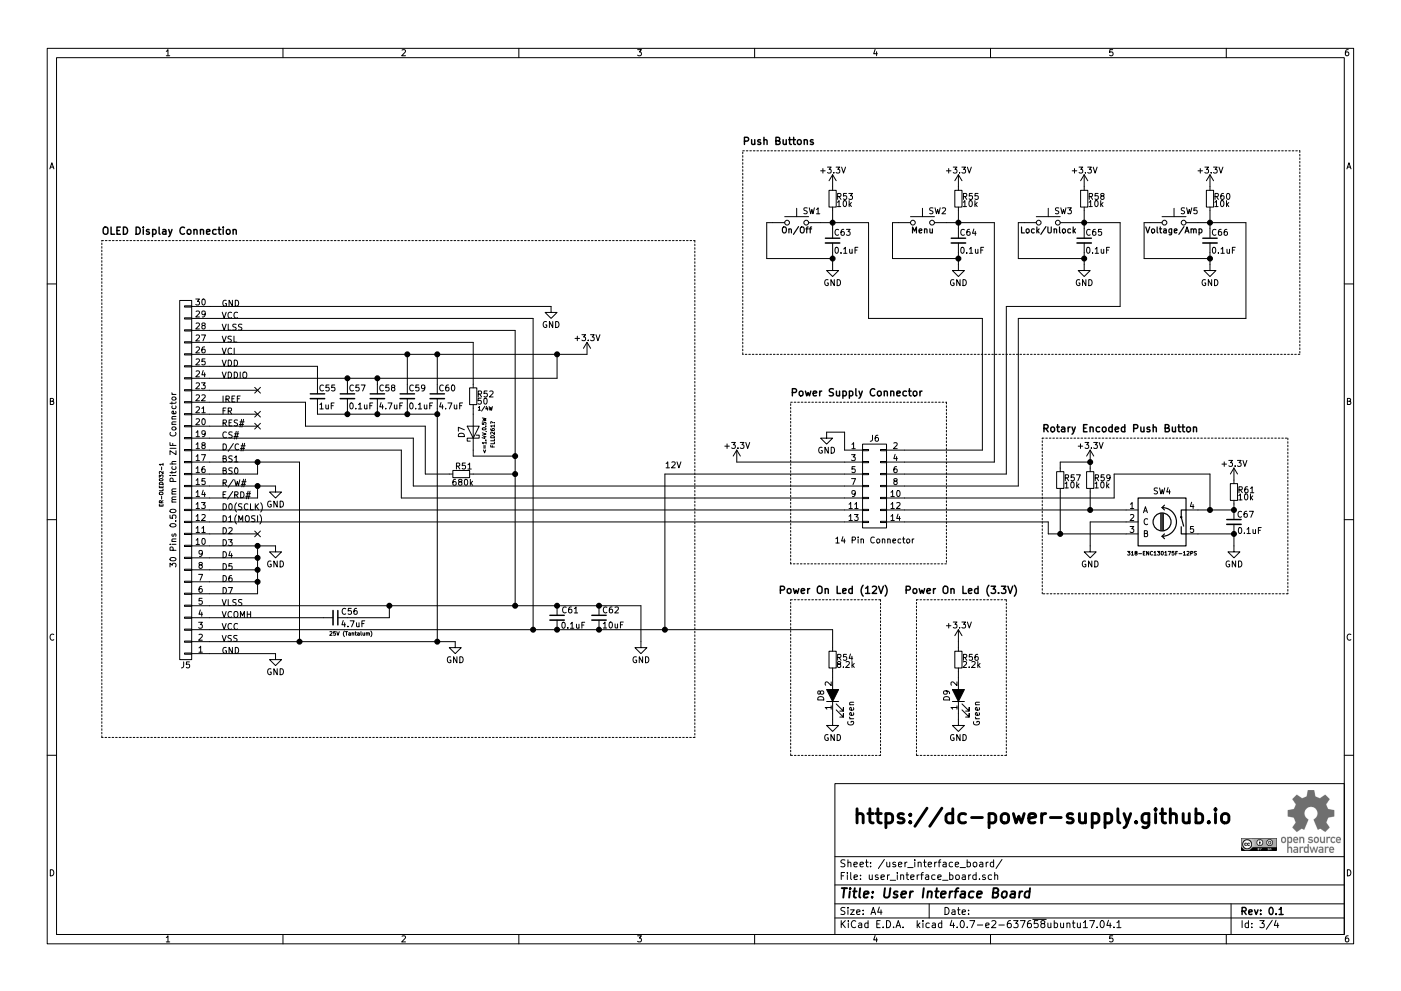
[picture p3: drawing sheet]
EESchema Schematic File Version 2
LIBS:dc-power-supply
LIBS:zetex
LIBS:xilinx
LIBS:wiznet
LIBS:video
LIBS:valves
LIBS:ttl_ieee
LIBS:triac_thyristor
LIBS:transf
LIBS:switches
LIBS:supertex
LIBS:stm8
LIBS:stm32
LIBS:siliconi
LIBS:silabs
LIBS:relays
LIBS:references
LIBS:pspice
LIBS:powerint
LIBS:power
LIBS:philips
LIBS:opto
LIBS:onsemi
LIBS:nxp_armmcu
LIBS:nxp
LIBS:nordicsemi
LIBS:msp430
LIBS:motors
LIBS:motorola
LIBS:motor_drivers
LIBS:microcontrollers
LIBS:microchip_pic32mcu
LIBS:microchip_pic24mcu
LIBS:microchip_pic18mcu
LIBS:microchip_pic16mcu
LIBS:microchip_pic12mcu
LIBS:microchip_pic10mcu
LIBS:microchip_dspic33dsc
LIBS:microchip
LIBS:memory
LIBS:mechanical
LIBS:maxim
LIBS:linear
LIBS:leds
LIBS:ir
LIBS:interface
LIBS:intel
LIBS:infineon
LIBS:hc11
LIBS:graphic_symbols
LIBS:gennum
LIBS:ftdi
LIBS:elec-unifil
LIBS:dsp
LIBS:diode
LIBS:digital-audio
LIBS:device
LIBS:dc-dc
LIBS:cypress
LIBS:contrib
LIBS:conn
LIBS:cmos_ieee
LIBS:cmos4000
LIBS:brooktre
LIBS:bosch
LIBS:bbd
LIBS:battery_management
LIBS:audio
LIBS:atmel
LIBS:analog_switches
LIBS:analog_devices
LIBS:allegro
LIBS:adc-dac
LIBS:actel
LIBS:Zilog
LIBS:Xicor
LIBS:Worldsemi
LIBS:RFSolutions
LIBS:Power_Management
LIBS:Oscillators
LIBS:Lattice
LIBS:LEM
LIBS:ESD_Protection
LIBS:Altera
LIBS:74xx
LIBS:74xgxx
LIBS:transistors
LIBS:texas
LIBS:sensors
LIBS:rfcom
LIBS:regul
LIBS:modules
LIBS:intersil
LIBS:display
LIBS:ac-dc
LIBS:dc-power-supply-cache
EELAYER 25 0
EELAYER END
$Descr A4 11693 8268
encoding utf-8
Sheet 3 4
Title "User Interface Board"
Date ""
Rev "0.1"
Comp ""
Comment1 ""
Comment2 ""
Comment3 ""
Comment4 ""
$EndDescr
Text Notes 850  1950 0    60   ~ 12
OLED Display Connection
$Comp
L CONN_01X30 J5
U 1 1
P 1550 4000
F 0 "J5" H 1550 5550 50  0000 C CNN
F 1 "30 Pins 0.50 mm Pitch ZIF Connector" V 1650 4000 50  0000 C CNN
F 2 "dc-power-supply:Molex_Plug_1x30_Pitch0.5mm" H 1550 4000 50  0001 C CNN
F 3 "" H 1550 4000 50  0001 C CNN
F 4 "ER-OLED032-1" V 1750 4040 31  0000 C CNN "Field4"
	1    1550 4000
	-1   0    0    1   
$EndComp
$Comp
L GND #PWR87
U 1 1
P 2300 5450
F 0 "#PWR87" H 2300 5200 50  0001 C CNN
F 1 "GND" H 2300 5300 50  0000 C CNN
F 2 "" H 2300 5450 50  0001 C CNN
F 3 "" H 2300 5450 50  0001 C CNN
	1    2300 5450
	1    0    0    -1  
$EndComp
NoConn ~ 2150 3250
$Comp
L GND #PWR89
U 1 1
P 4600 2550
F 0 "#PWR89" H 4600 2300 50  0001 C CNN
F 1 "GND" H 4600 2400 50  0000 C CNN
F 2 "" H 4600 2550 50  0001 C CNN
F 3 "" H 4600 2550 50  0001 C CNN
	1    4600 2550
	1    0    0    -1  
$EndComp
$Comp
L C_Small C56
U 1 1
P 2800 5150
F 0 "C56" V 2746 5196 50  0000 L CNN
F 1 "4.7uF" V 2850 5194 50  0000 L CNN
F 2 "Capacitors_Tantalum_SMD:CP_Tantalum_Case-B_EIA-3528-21_Reflow" H 2800 5150 50  0001 C CNN
F 3 "" H 2800 5150 50  0001 C CNN
F 4 "25V (Tantalum)" V 2930 5280 31  0000 C CNN "Product"
	1    2800 5150
	0    1    1    0   
$EndComp
$Comp
L GND #PWR85
U 1 1
P 2300 4050
F 0 "#PWR85" H 2300 3800 50  0001 C CNN
F 1 "GND" H 2300 3900 50  0000 C CNN
F 2 "" H 2300 4050 50  0001 C CNN
F 3 "" H 2300 4050 50  0001 C CNN
	1    2300 4050
	1    0    0    -1  
$EndComp
$Comp
L GND #PWR86
U 1 1
P 2300 4550
F 0 "#PWR86" H 2300 4300 50  0001 C CNN
F 1 "GND" H 2300 4400 50  0000 C CNN
F 2 "" H 2300 4550 50  0001 C CNN
F 3 "" H 2300 4550 50  0001 C CNN
	1    2300 4550
	1    0    0    -1  
$EndComp
$Comp
L C_Small C61
U 1 1
P 4650 5150
F 0 "C61" H 4686 5216 50  0000 L CNN
F 1 "0.1uF" H 4680 5088 50  0000 L CNN
F 2 "Capacitors_SMD:C_0603" H 4650 5150 50  0001 C CNN
F 3 "" H 4650 5150 50  0001 C CNN
	1    4650 5150
	1    0    0    -1  
$EndComp
$Comp
L C_Small C62
U 1 1
P 5000 5150
F 0 "C62" H 5026 5216 50  0000 L CNN
F 1 "10uF" H 5026 5090 50  0000 L CNN
F 2 "Capacitors_SMD:C_0603" H 5000 5150 50  0001 C CNN
F 3 "" H 5000 5150 50  0001 C CNN
	1    5000 5150
	1    0    0    -1  
$EndComp
$Comp
L C_Small C55
U 1 1
P 2650 3300
F 0 "C55" H 2660 3370 50  0000 L CNN
F 1 "1uF" H 2660 3220 50  0000 L CNN
F 2 "Capacitors_SMD:C_0603" H 2650 3300 50  0001 C CNN
F 3 "" H 2650 3300 50  0001 C CNN
	1    2650 3300
	1    0    0    -1  
$EndComp
$Comp
L C_Small C57
U 1 1
P 2900 3300
F 0 "C57" H 2910 3370 50  0000 L CNN
F 1 "0.1uF" H 2910 3220 50  0000 L CNN
F 2 "Capacitors_SMD:C_0603" H 2900 3300 50  0001 C CNN
F 3 "" H 2900 3300 50  0001 C CNN
	1    2900 3300
	1    0    0    -1  
$EndComp
$Comp
L C_Small C58
U 1 1
P 3150 3300
F 0 "C58" H 3160 3370 50  0000 L CNN
F 1 "4.7uF" H 3160 3220 50  0000 L CNN
F 2 "Capacitors_SMD:C_0603" H 3150 3300 50  0001 C CNN
F 3 "" H 3150 3300 50  0001 C CNN
	1    3150 3300
	1    0    0    -1  
$EndComp
$Comp
L C_Small C59
U 1 1
P 3400 3300
F 0 "C59" H 3410 3370 50  0000 L CNN
F 1 "0.1uF" H 3410 3220 50  0000 L CNN
F 2 "Capacitors_SMD:C_0603" H 3400 3300 50  0001 C CNN
F 3 "" H 3400 3300 50  0001 C CNN
	1    3400 3300
	1    0    0    -1  
$EndComp
$Comp
L C_Small C60
U 1 1
P 3650 3300
F 0 "C60" H 3660 3370 50  0000 L CNN
F 1 "4.7uF" H 3660 3220 50  0000 L CNN
F 2 "Capacitors_SMD:C_0603" H 3650 3300 50  0001 C CNN
F 3 "" H 3650 3300 50  0001 C CNN
	1    3650 3300
	1    0    0    -1  
$EndComp
$Comp
L R_Small R52
U 1 1
P 3950 3300
F 0 "R52" H 3980 3320 50  0000 L CNN
F 1 "50" H 3980 3260 50  0000 L CNN
F 2 "Resistors_SMD:R_0603" H 3950 3300 50  0001 C CNN
F 3 "" H 3950 3300 50  0001 C CNN
F 4 "1/4W" H 4050 3200 31  0000 C CNN "Field4"
	1    3950 3300
	1    0    0    -1  
$EndComp
$Comp
L D_Schottky D7
U 1 1
P 3950 3600
F 0 "D7" H 3950 3700 50  0000 C CNN
F 1 "<=1.4V,0.5W" H 3920 3510 31  0000 C CNN
F 2 "Diodes_SMD:D_SMA" H 3950 3600 50  0001 C CNN
F 3 "" H 3950 3600 50  0001 C CNN
F 4 "FLLD261?" H 3930 3440 31  0000 C CNN "Field4"
	1    3950 3600
	0    -1   -1   0   
$EndComp
$Comp
L R_Small R51
U 1 1
P 3850 3950
F 0 "R51" V 3782 3898 50  0000 L CNN
F 1 "680k" V 3918 3870 50  0000 L CNN
F 2 "Resistors_SMD:R_0603" H 3850 3950 50  0001 C CNN
F 3 "" H 3850 3950 50  0001 C CNN
	1    3850 3950
	0    1    1    0   
$EndComp
NoConn ~ 2150 4450
$Comp
L GND #PWR88
U 1 1
P 3800 5350
F 0 "#PWR88" H 3800 5100 50  0001 C CNN
F 1 "GND" H 3800 5200 50  0000 C CNN
F 2 "" H 3800 5350 50  0001 C CNN
F 3 "" H 3800 5350 50  0001 C CNN
	1    3800 5350
	1    0    0    -1  
$EndComp
$Comp
L GND #PWR91
U 1 1
P 5350 5350
F 0 "#PWR91" H 5350 5100 50  0001 C CNN
F 1 "GND" H 5350 5200 50  0000 C CNN
F 2 "" H 5350 5350 50  0001 C CNN
F 3 "" H 5350 5350 50  0001 C CNN
	1    5350 5350
	1    0    0    -1  
$EndComp
$Comp
L GND #PWR93
U 1 1
P 6900 3600
F 0 "#PWR93" H 6900 3350 50  0001 C CNN
F 1 "GND" H 6900 3450 50  0000 C CNN
F 2 "" H 6900 3600 50  0001 C CNN
F 3 "" H 6900 3600 50  0001 C CNN
	1    6900 3600
	1    0    0    -1  
$EndComp
Text Notes 5550 3900 0    50   ~ 0
12V
Text Notes 6200 1200 0    60   ~ 12
Push Buttons
Text Notes 8700 3600 0    60   ~ 12
Rotary Encoded Push Button
$Comp
L Rotary_Encoder_Switch SW4
U 1 1
P 9700 4350
F 0 "SW4" H 9700 4610 50  0000 C CNN
F 1 "318-ENC130175F-12PS" H 9700 4090 31  0000 C CNN
F 2 "Buttons_Switches_ThroughHole:KSA_Tactile_SPST" H 9600 4510 50  0001 C CNN
F 3 "" H 9700 4610 50  0001 C CNN
	1    9700 4350
	1    0    0    -1  
$EndComp
$Comp
L SW_Push SW1
U 1 1
P 6650 1850
F 0 "SW1" H 6700 1950 50  0000 L CNN
F 1 "On/Off" H 6650 1790 50  0000 C CNB
F 2 "Buttons_Switches_ThroughHole:SW_PUSH_6mm" H 6650 2050 50  0001 C CNN
F 3 "" H 6650 2050 50  0001 C CNN
	1    6650 1850
	1    0    0    -1  
$EndComp
$Comp
L R_Small R53
U 1 1
P 6950 1650
F 0 "R53" H 6980 1670 50  0000 L CNN
F 1 "10k" H 6980 1610 50  0000 L CNN
F 2 "Resistors_SMD:R_0603" H 6950 1650 50  0001 C CNN
F 3 "" H 6950 1650 50  0001 C CNN
	1    6950 1650
	1    0    0    -1  
$EndComp
$Comp
L GND #PWR95
U 1 1
P 6950 2200
F 0 "#PWR95" H 6950 1950 50  0001 C CNN
F 1 "GND" H 6950 2050 50  0000 C CNN
F 2 "" H 6950 2200 50  0001 C CNN
F 3 "" H 6950 2200 50  0001 C CNN
	1    6950 2200
	1    0    0    -1  
$EndComp
$Comp
L C_Small C63
U 1 1
P 6950 2000
F 0 "C63" H 6960 2070 50  0000 L CNN
F 1 "0.1uF" H 6960 1920 50  0000 L CNN
F 2 "Capacitors_SMD:C_0603" H 6950 2000 50  0001 C CNN
F 3 "" H 6950 2000 50  0001 C CNN
	1    6950 2000
	1    0    0    -1  
$EndComp
$Comp
L +3.3V #PWR94
U 1 1
P 6950 1550
F 0 "#PWR94" H 6950 1400 50  0001 C CNN
F 1 "+3.3V" H 6950 1690 50  0000 C CNN
F 2 "" H 6950 1550 50  0001 C CNN
F 3 "" H 6950 1550 50  0001 C CNN
	1    6950 1550
	1    0    0    -1  
$EndComp
$Comp
L SW_Push SW2
U 1 1
P 7700 1850
F 0 "SW2" H 7750 1950 50  0000 L CNN
F 1 "Menu" H 7700 1790 50  0000 C CNB
F 2 "Buttons_Switches_ThroughHole:SW_PUSH_6mm" H 7700 2050 50  0001 C CNN
F 3 "" H 7700 2050 50  0001 C CNN
	1    7700 1850
	1    0    0    -1  
$EndComp
$Comp
L R_Small R55
U 1 1
P 8000 1650
F 0 "R55" H 8030 1670 50  0000 L CNN
F 1 "10k" H 8030 1610 50  0000 L CNN
F 2 "Resistors_SMD:R_0603" H 8000 1650 50  0001 C CNN
F 3 "" H 8000 1650 50  0001 C CNN
	1    8000 1650
	1    0    0    -1  
$EndComp
$Comp
L GND #PWR98
U 1 1
P 8000 2200
F 0 "#PWR98" H 8000 1950 50  0001 C CNN
F 1 "GND" H 8000 2050 50  0000 C CNN
F 2 "" H 8000 2200 50  0001 C CNN
F 3 "" H 8000 2200 50  0001 C CNN
	1    8000 2200
	1    0    0    -1  
$EndComp
$Comp
L C_Small C64
U 1 1
P 8000 2000
F 0 "C64" H 8010 2070 50  0000 L CNN
F 1 "0.1uF" H 8010 1920 50  0000 L CNN
F 2 "Capacitors_SMD:C_0603" H 8000 2000 50  0001 C CNN
F 3 "" H 8000 2000 50  0001 C CNN
	1    8000 2000
	1    0    0    -1  
$EndComp
$Comp
L +3.3V #PWR97
U 1 1
P 8000 1550
F 0 "#PWR97" H 8000 1400 50  0001 C CNN
F 1 "+3.3V" H 8000 1690 50  0000 C CNN
F 2 "" H 8000 1550 50  0001 C CNN
F 3 "" H 8000 1550 50  0001 C CNN
	1    8000 1550
	1    0    0    -1  
$EndComp
$Comp
L SW_Push SW3
U 1 1
P 8750 1850
F 0 "SW3" H 8800 1950 50  0000 L CNN
F 1 "Lock/Unlock" H 8750 1790 50  0000 C CNB
F 2 "Buttons_Switches_ThroughHole:SW_PUSH_6mm" H 8750 2050 50  0001 C CNN
F 3 "" H 8750 2050 50  0001 C CNN
	1    8750 1850
	1    0    0    -1  
$EndComp
$Comp
L R_Small R58
U 1 1
P 9050 1650
F 0 "R58" H 9080 1670 50  0000 L CNN
F 1 "10k" H 9080 1610 50  0000 L CNN
F 2 "Resistors_SMD:R_0603" H 9050 1650 50  0001 C CNN
F 3 "" H 9050 1650 50  0001 C CNN
	1    9050 1650
	1    0    0    -1  
$EndComp
$Comp
L GND #PWR102
U 1 1
P 9050 2200
F 0 "#PWR102" H 9050 1950 50  0001 C CNN
F 1 "GND" H 9050 2050 50  0000 C CNN
F 2 "" H 9050 2200 50  0001 C CNN
F 3 "" H 9050 2200 50  0001 C CNN
	1    9050 2200
	1    0    0    -1  
$EndComp
$Comp
L C_Small C65
U 1 1
P 9050 2000
F 0 "C65" H 9060 2070 50  0000 L CNN
F 1 "0.1uF" H 9060 1920 50  0000 L CNN
F 2 "Capacitors_SMD:C_0603" H 9050 2000 50  0001 C CNN
F 3 "" H 9050 2000 50  0001 C CNN
	1    9050 2000
	1    0    0    -1  
$EndComp
$Comp
L +3.3V #PWR101
U 1 1
P 9050 1550
F 0 "#PWR101" H 9050 1400 50  0001 C CNN
F 1 "+3.3V" H 9050 1690 50  0000 C CNN
F 2 "" H 9050 1550 50  0001 C CNN
F 3 "" H 9050 1550 50  0001 C CNN
	1    9050 1550
	1    0    0    -1  
$EndComp
$Comp
L SW_Push SW5
U 1 1
P 9800 1850
F 0 "SW5" H 9850 1950 50  0000 L CNN
F 1 "Voltage/Amp" H 9800 1790 50  0000 C CNB
F 2 "Buttons_Switches_ThroughHole:SW_PUSH_6mm" H 9800 2050 50  0001 C CNN
F 3 "" H 9800 2050 50  0001 C CNN
	1    9800 1850
	1    0    0    -1  
$EndComp
$Comp
L R_Small R60
U 1 1
P 10100 1650
F 0 "R60" H 10130 1670 50  0000 L CNN
F 1 "10k" H 10130 1610 50  0000 L CNN
F 2 "Resistors_SMD:R_0603" H 10100 1650 50  0001 C CNN
F 3 "" H 10100 1650 50  0001 C CNN
	1    10100 1650
	1    0    0    -1  
$EndComp
$Comp
L GND #PWR106
U 1 1
P 10100 2200
F 0 "#PWR106" H 10100 1950 50  0001 C CNN
F 1 "GND" H 10100 2050 50  0000 C CNN
F 2 "" H 10100 2200 50  0001 C CNN
F 3 "" H 10100 2200 50  0001 C CNN
	1    10100 2200
	1    0    0    -1  
$EndComp
$Comp
L C_Small C66
U 1 1
P 10100 2000
F 0 "C66" H 10110 2070 50  0000 L CNN
F 1 "0.1uF" H 10110 1920 50  0000 L CNN
F 2 "Capacitors_SMD:C_0603" H 10100 2000 50  0001 C CNN
F 3 "" H 10100 2000 50  0001 C CNN
	1    10100 2000
	1    0    0    -1  
$EndComp
$Comp
L +3.3V #PWR105
U 1 1
P 10100 1550
F 0 "#PWR105" H 10100 1400 50  0001 C CNN
F 1 "+3.3V" H 10100 1690 50  0000 C CNN
F 2 "" H 10100 1550 50  0001 C CNN
F 3 "" H 10100 1550 50  0001 C CNN
	1    10100 1550
	1    0    0    -1  
$EndComp
$Comp
L R_Small R61
U 1 1
P 10300 4100
F 0 "R61" H 10330 4120 50  0000 L CNN
F 1 "10k" H 10330 4060 50  0000 L CNN
F 2 "Resistors_SMD:R_0603" H 10300 4100 50  0001 C CNN
F 3 "" H 10300 4100 50  0001 C CNN
	1    10300 4100
	1    0    0    -1  
$EndComp
$Comp
L GND #PWR108
U 1 1
P 10300 4550
F 0 "#PWR108" H 10300 4300 50  0001 C CNN
F 1 "GND" H 10300 4400 50  0000 C CNN
F 2 "" H 10300 4550 50  0001 C CNN
F 3 "" H 10300 4550 50  0001 C CNN
	1    10300 4550
	1    0    0    -1  
$EndComp
$Comp
L C_Small C67
U 1 1
P 10300 4350
F 0 "C67" H 10324 4415 50  0000 L CNN
F 1 "0.1uF" H 10327 4279 50  0000 L CNN
F 2 "Capacitors_SMD:C_0603" H 10300 4350 50  0001 C CNN
F 3 "" H 10300 4350 50  0001 C CNN
	1    10300 4350
	1    0    0    -1  
$EndComp
$Comp
L +3.3V #PWR107
U 1 1
P 10300 4000
F 0 "#PWR107" H 10300 3850 50  0001 C CNN
F 1 "+3.3V" H 10300 4140 50  0000 C CNN
F 2 "" H 10300 4000 50  0001 C CNN
F 3 "" H 10300 4000 50  0001 C CNN
	1    10300 4000
	1    0    0    -1  
$EndComp
Wire Wire Line
	1750 5450 2300 5450
Wire Wire Line
	1750 5250 6950 5250
Wire Wire Line
	1750 5150 2700 5150
Wire Wire Line
	2150 4950 1750 4950
Wire Wire Line
	2150 4850 1750 4850
Wire Wire Line
	1750 2650 4450 2650
Wire Wire Line
	1750 2550 4600 2550
Wire Wire Line
	1750 2750 4300 2750
Wire Wire Line
	1750 2850 3950 2850
Wire Wire Line
	1750 2950 4900 2950
Wire Wire Line
	1750 3150 4650 3150
Wire Wire Line
	1750 3350 2550 3350
Wire Wire Line
	1750 3450 2150 3450
Wire Wire Line
	1750 3550 2150 3550
Wire Wire Line
	1750 3650 3450 3650
Wire Wire Line
	1750 3750 3350 3750
Wire Wire Line
	1750 3850 2500 3850
Wire Wire Line
	1750 3950 2150 3950
Wire Wire Line
	1750 4050 2300 4050
Wire Wire Line
	1750 4150 2150 4150
Wire Wire Line
	1750 4250 7050 4250
Wire Wire Line
	1750 4350 7050 4350
Wire Wire Line
	1750 4550 2300 4550
Wire Wire Line
	1750 4650 2150 4650
Wire Wire Line
	2150 4750 1750 4750
Wire Wire Line
	4450 2650 4450 5250
Connection ~ 4450 5250
Wire Wire Line
	4300 2750 4300 5050
Wire Wire Line
	2900 5150 3250 5150
Wire Wire Line
	3250 5150 3250 5050
Connection ~ 3250 5050
Wire Wire Line
	2150 4150 2150 4050
Connection ~ 2150 4050
Connection ~ 2150 4650
Connection ~ 2150 4750
Connection ~ 2150 4850
Connection ~ 4300 5050
Connection ~ 5000 5050
Connection ~ 4650 5050
Connection ~ 5000 5250
Connection ~ 4650 5250
Wire Wire Line
	2650 3050 2650 3200
Wire Wire Line
	2650 3400 2650 3450
Wire Wire Line
	2650 3450 3650 3450
Wire Wire Line
	2900 3400 2900 3450
Connection ~ 2900 3450
Wire Wire Line
	3150 3400 3150 3450
Connection ~ 3150 3450
Wire Wire Line
	3400 3400 3400 3450
Connection ~ 3400 3450
Wire Wire Line
	3650 5350 3650 3400
Wire Wire Line
	2900 3200 2900 3150
Connection ~ 2900 3150
Wire Wire Line
	3150 3200 3150 3150
Connection ~ 3150 3150
Wire Wire Line
	3400 3200 3400 2950
Connection ~ 3400 2950
Wire Wire Line
	3650 3200 3650 2950
Connection ~ 3650 2950
Wire Wire Line
	3950 2850 3950 3200
Wire Wire Line
	3950 3400 3950 3450
Wire Wire Line
	3950 3750 3950 3800
Wire Wire Line
	3950 3800 4300 3800
Connection ~ 4300 3800
Wire Wire Line
	2550 3350 2550 3550
Wire Wire Line
	3950 3950 4300 3950
Connection ~ 4300 3950
Wire Wire Line
	2150 3950 2150 3850
Wire Wire Line
	2500 3850 2500 5350
Connection ~ 2500 5350
Connection ~ 2150 3850
Wire Wire Line
	2150 4550 2150 4950
Connection ~ 2150 4550
Wire Wire Line
	1750 4450 2150 4450
Connection ~ 3650 5350
Connection ~ 3650 3450
Wire Wire Line
	2550 3550 3550 3550
Wire Wire Line
	3550 3550 3550 3950
Wire Wire Line
	3550 3950 3750 3950
Wire Wire Line
	1750 5350 3800 5350
Wire Wire Line
	1750 5050 5350 5050
Wire Wire Line
	1750 3050 2650 3050
Wire Wire Line
	4650 3150 4650 2950
Connection ~ 4650 2950
Wire Wire Line
	7050 3750 7050 3600
Wire Wire Line
	7050 3600 6900 3600
Wire Wire Line
	7050 3850 6150 3850
Wire Wire Line
	5550 5250 5550 3950
Wire Wire Line
	5550 3950 7050 3950
Wire Wire Line
	3450 3650 3450 4050
Wire Wire Line
	3450 4050 7050 4050
Wire Wire Line
	3350 3750 3350 4150
Wire Wire Line
	3350 4150 7050 4150
Wire Notes Line
	850  2000 5800 2000
Wire Notes Line
	5800 2000 5800 6150
Wire Notes Line
	5800 6150 850  6150
Wire Notes Line
	850  6150 850  2000
Wire Wire Line
	6850 1850 7250 1850
Wire Wire Line
	6950 1750 6950 1900
Connection ~ 6950 1850
Wire Wire Line
	6400 2150 6950 2150
Wire Wire Line
	6950 2100 6950 2200
Connection ~ 6950 2150
Wire Wire Line
	6450 1850 6400 1850
Wire Wire Line
	6400 1850 6400 2150
Wire Wire Line
	7250 1850 7250 2650
Wire Wire Line
	7900 1850 8300 1850
Wire Wire Line
	8000 1750 8000 1900
Connection ~ 8000 1850
Wire Wire Line
	7450 2150 8000 2150
Wire Wire Line
	8000 2100 8000 2200
Connection ~ 8000 2150
Wire Wire Line
	7500 1850 7450 1850
Wire Wire Line
	7450 1850 7450 2150
Wire Wire Line
	8300 1850 8300 3850
Wire Wire Line
	8950 1850 9350 1850
Wire Wire Line
	9050 1750 9050 1900
Connection ~ 9050 1850
Wire Wire Line
	8500 2150 9050 2150
Wire Wire Line
	9050 2100 9050 2200
Connection ~ 9050 2150
Wire Wire Line
	8550 1850 8500 1850
Wire Wire Line
	8500 1850 8500 2150
Wire Wire Line
	9350 1850 9350 2550
Wire Wire Line
	10000 1850 10400 1850
Wire Wire Line
	10100 1750 10100 1900
Connection ~ 10100 1850
Wire Wire Line
	9550 2150 10100 2150
Wire Wire Line
	10100 2100 10100 2200
Connection ~ 10100 2150
Wire Wire Line
	9600 1850 9550 1850
Wire Wire Line
	9550 1850 9550 2150
Wire Wire Line
	10400 1850 10400 2650
Wire Notes Line
	6200 1250 10850 1250
Wire Notes Line
	10850 1250 10850 2950
Wire Notes Line
	10850 2950 6200 2950
Wire Notes Line
	6200 2950 6200 1250
Wire Wire Line
	10300 4450 10300 4550
Wire Wire Line
	10000 4450 10300 4450
Connection ~ 10300 4450
Connection ~ 10300 4250
Wire Wire Line
	10300 4250 10300 4200
Wire Wire Line
	7550 4250 9400 4250
Wire Notes Line
	8700 3650 10750 3650
Wire Notes Line
	10750 3650 10750 4950
Wire Notes Line
	10750 4950 8700 4950
Wire Notes Line
	8700 4950 8700 3650
Wire Wire Line
	10000 4250 10300 4250
Wire Wire Line
	10100 4250 10100 3950
Wire Wire Line
	10100 3950 9300 3950
Connection ~ 10100 4250
Wire Wire Line
	9300 3950 9300 4150
Wire Wire Line
	9300 4150 7550 4150
Wire Wire Line
	5350 5050 5350 5350
Wire Wire Line
	8500 4050 7550 4050
Wire Wire Line
	8500 2650 8500 4050
Wire Wire Line
	8400 3950 7550 3950
Wire Wire Line
	8400 2550 8400 3950
Wire Wire Line
	8300 3850 7550 3850
Wire Wire Line
	8200 3750 7550 3750
Wire Wire Line
	8200 2650 8200 3750
Wire Wire Line
	7250 2650 8200 2650
Wire Wire Line
	9350 2550 8400 2550
Wire Wire Line
	10400 2650 8500 2650
Wire Notes Line
	6600 3350 7900 3350
Wire Notes Line
	7900 4700 6600 4700
Text Notes 6600 3300 0    60   ~ 12
Power Supply Connector
Wire Wire Line
	9400 4350 9100 4350
Wire Wire Line
	9100 4350 9100 4550
$Comp
L GND #PWR104
U 1 1
P 9100 4550
F 0 "#PWR104" H 9100 4300 50  0001 C CNN
F 1 "GND" H 9100 4400 50  0000 C CNN
F 2 "" H 9100 4550 50  0001 C CNN
F 3 "" H 9100 4550 50  0001 C CNN
	1    9100 4550
	1    0    0    -1  
$EndComp
Wire Wire Line
	8750 4450 9400 4450
Wire Wire Line
	8750 4450 8750 4350
Wire Wire Line
	8750 4350 7550 4350
$Comp
L CONN_02X07 J6
U 1 1
P 7300 4050
F 0 "J6" H 7300 4450 50  0000 C CNN
F 1 "14 Pin Connector" H 7300 3600 50  0000 C CNN
F 2 "Pin_Headers:Pin_Header_Straight_2x07_Pitch2.54mm" H 7300 2850 50  0001 C CNN
F 3 "" H 7300 2850 50  0001 C CNN
	1    7300 4050
	1    0    0    -1  
$EndComp
Wire Notes Line
	6600 4700 6600 3350
Wire Notes Line
	7900 3350 7900 4700
$Comp
L +3.3V #PWR90
U 1 1
P 4900 2950
F 0 "#PWR90" H 4900 2800 50  0001 C CNN
F 1 "+3.3V" H 4900 3090 50  0000 C CNN
F 2 "" H 4900 2950 50  0001 C CNN
F 3 "" H 4900 2950 50  0001 C CNN
	1    4900 2950
	1    0    0    -1  
$EndComp
$Comp
L +3.3V #PWR92
U 1 1
P 6150 3850
F 0 "#PWR92" H 6150 3700 50  0001 C CNN
F 1 "+3.3V" H 6150 3990 50  0000 C CNN
F 2 "" H 6150 3850 50  0001 C CNN
F 3 "" H 6150 3850 50  0001 C CNN
	1    6150 3850
	1    0    0    -1  
$EndComp
$Comp
L +3.3V #PWR99
U 1 1
P 8000 5350
F 0 "#PWR99" H 8000 5200 50  0001 C CNN
F 1 "+3.3V" H 8000 5490 50  0000 C CNN
F 2 "" H 8000 5350 50  0001 C CNN
F 3 "" H 8000 5350 50  0001 C CNN
	1    8000 5350
	1    0    0    -1  
$EndComp
$Comp
L R_Small R56
U 1 1
P 8000 5500
F 0 "R56" H 8030 5520 50  0000 L CNN
F 1 "2.2k" H 8030 5460 50  0000 L CNN
F 2 "Resistors_SMD:R_0603" H 8000 5500 50  0001 C CNN
F 3 "" H 8000 5500 50  0001 C CNN
	1    8000 5500
	1    0    0    -1  
$EndComp
Wire Wire Line
	8000 5350 8000 5400
Wire Wire Line
	8000 5600 8000 5650
$Comp
L LED_ALT D9
U 1 1
P 8000 5800
F 0 "D9" H 8000 5900 50  0000 C CNN
F 1 "Green" H 7850 5650 50  0000 C CNN
F 2 "LEDs:LED_0603" H 8000 5800 50  0001 C CNN
F 3 "" H 8000 5800 50  0001 C CNN
	1    8000 5800
	0    -1   -1   0   
$EndComp
Wire Wire Line
	8000 5950 8000 6000
$Comp
L GND #PWR100
U 1 1
P 8000 6000
F 0 "#PWR100" H 8000 5750 50  0001 C CNN
F 1 "GND" H 8000 5850 50  0000 C CNN
F 2 "" H 8000 6000 50  0001 C CNN
F 3 "" H 8000 6000 50  0001 C CNN
	1    8000 6000
	1    0    0    -1  
$EndComp
Text Notes 7550 4950 0    60   ~ 12
Power On Led (3.3V)
Wire Notes Line
	7650 5000 8400 5000
Wire Notes Line
	8400 5000 8400 6300
Wire Notes Line
	8400 6300 7650 6300
Wire Notes Line
	7650 6300 7650 5000
$Comp
L R_Small R54
U 1 1
P 6950 5500
F 0 "R54" H 6980 5520 50  0000 L CNN
F 1 "8.2k" H 6980 5460 50  0000 L CNN
F 2 "Resistors_SMD:R_0603" H 6950 5500 50  0001 C CNN
F 3 "" H 6950 5500 50  0001 C CNN
	1    6950 5500
	1    0    0    -1  
$EndComp
Wire Wire Line
	6950 5250 6950 5400
Wire Wire Line
	6950 5600 6950 5650
$Comp
L LED_ALT D8
U 1 1
P 6950 5800
F 0 "D8" H 6950 5900 50  0000 C CNN
F 1 "Green" H 6800 5650 50  0000 C CNN
F 2 "LEDs:LED_0603" H 6950 5800 50  0001 C CNN
F 3 "" H 6950 5800 50  0001 C CNN
	1    6950 5800
	0    -1   -1   0   
$EndComp
Wire Wire Line
	6950 5950 6950 6000
$Comp
L GND #PWR96
U 1 1
P 6950 6000
F 0 "#PWR96" H 6950 5750 50  0001 C CNN
F 1 "GND" H 6950 5850 50  0000 C CNN
F 2 "" H 6950 6000 50  0001 C CNN
F 3 "" H 6950 6000 50  0001 C CNN
	1    6950 6000
	1    0    0    -1  
$EndComp
Text Notes 6500 4950 0    60   ~ 12
Power On Led (12V)
Wire Notes Line
	6600 5000 7350 5000
Wire Notes Line
	7350 5000 7350 6300
Wire Notes Line
	7350 6300 6600 6300
Wire Notes Line
	6600 6300 6600 5000
Wire Wire Line
	8850 4450 8850 4100
Connection ~ 8850 4450
Wire Wire Line
	9100 4250 9100 4100
Connection ~ 9100 4250
$Comp
L R_Small R57
U 1 1
P 8850 4000
F 0 "R57" H 8880 4020 50  0000 L CNN
F 1 "10k" H 8880 3960 50  0000 L CNN
F 2 "Resistors_SMD:R_0603" H 8850 4000 50  0001 C CNN
F 3 "" H 8850 4000 50  0001 C CNN
	1    8850 4000
	1    0    0    -1  
$EndComp
$Comp
L R_Small R59
U 1 1
P 9100 4000
F 0 "R59" H 9130 4020 50  0000 L CNN
F 1 "10k" H 9130 3960 50  0000 L CNN
F 2 "Resistors_SMD:R_0603" H 9100 4000 50  0001 C CNN
F 3 "" H 9100 4000 50  0001 C CNN
	1    9100 4000
	1    0    0    -1  
$EndComp
Wire Wire Line
	8850 3900 8850 3850
Wire Wire Line
	8850 3850 9100 3850
NoConn ~ 2150 3450
NoConn ~ 2150 3550
Connection ~ 5550 5250
Text Notes 1850 5450 0    50   ~ 0
GND
Text Notes 1850 5350 0    50   ~ 0
VSS
Text Notes 1850 5250 0    50   ~ 0
VCC
Text Notes 1850 5150 0    50   ~ 0
VCOMH
Text Notes 1850 5050 0    50   ~ 0
VLSS
Text Notes 1850 4950 0    50   ~ 0
D7
Text Notes 1850 4850 0    50   ~ 0
D6
Text Notes 1850 4750 0    50   ~ 0
D5
Text Notes 1850 4650 0    50   ~ 0
D4
Text Notes 1850 4550 0    50   ~ 0
D3
Text Notes 1850 4450 0    50   ~ 0
D2
Text Notes 1850 4350 0    50   ~ 0
D1(MOSI)
Text Notes 1850 4250 0    50   ~ 0
D0(SCLK)
Text Notes 1850 4150 0    50   ~ 0
E/RD#
Text Notes 1850 4050 0    50   ~ 0
R/W#
Text Notes 1850 3950 0    50   ~ 0
BS0
Text Notes 1850 3850 0    50   ~ 0
BS1
Text Notes 1850 3750 0    50   ~ 0
D/C#
Text Notes 1850 3650 0    50   ~ 0
CS#
Text Notes 1850 3550 0    50   ~ 0
RES#
Text Notes 1850 3450 0    50   ~ 0
FR
Text Notes 1850 3350 0    50   ~ 0
IREF
Text Notes 1850 3150 0    50   ~ 0
VDDIO
Text Notes 1850 3050 0    50   ~ 0
VDD
Text Notes 1850 2950 0    50   ~ 0
VCI
Text Notes 1850 2850 0    50   ~ 0
VSL
Text Notes 1850 2750 0    50   ~ 0
VLSS
Text Notes 1850 2650 0    50   ~ 0
VCC
Text Notes 1850 2550 0    50   ~ 0
GND
$Comp
L +3.3V #PWR103
U 1 1
P 9100 3850
F 0 "#PWR103" H 9100 3700 50  0001 C CNN
F 1 "+3.3V" H 9100 3990 50  0000 C CNN
F 2 "" H 9100 3850 50  0001 C CNN
F 3 "" H 9100 3850 50  0001 C CNN
	1    9100 3850
	1    0    0    -1  
$EndComp
Wire Wire Line
	9100 3850 9100 3900
Connection ~ 9100 3850
Wire Wire Line
	1750 3250 2150 3250
$EndSCHEMATC
